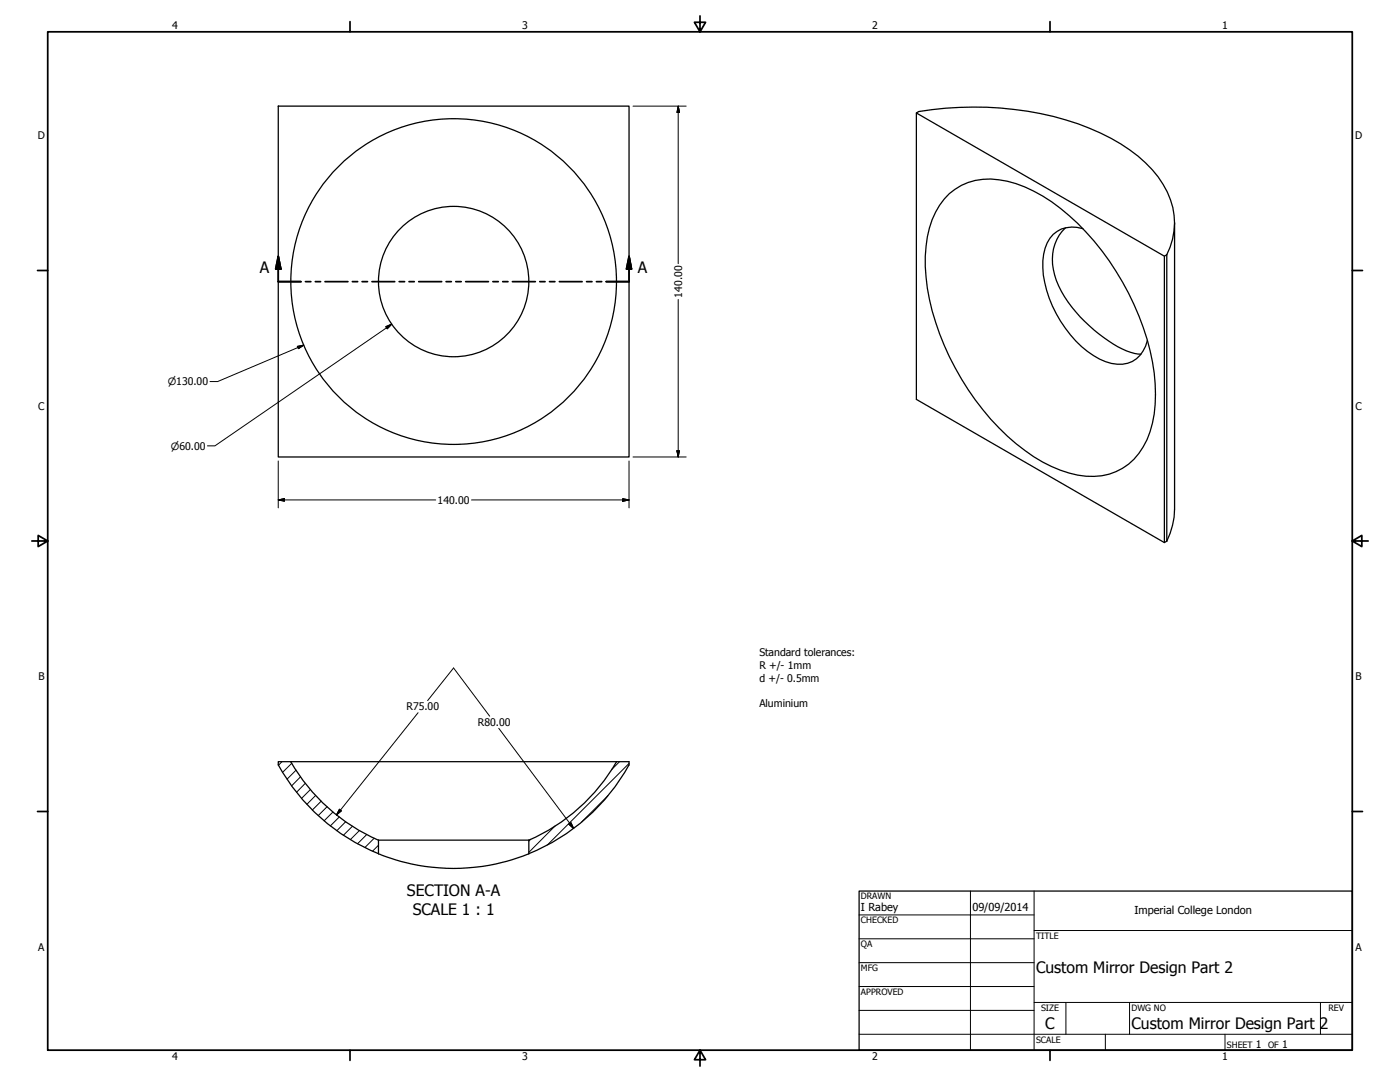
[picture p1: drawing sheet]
<svg xmlns="http://www.w3.org/2000/svg" width="559mm" height="432mm" viewBox="0 0 559 432" stroke-linecap="round" stroke-linejoin="round" font-family="sans-serif">
<!-- layer: Visible (ANSI) -->
<g fill="none" stroke="#000" stroke-width=".51">
<path d="M111.1 42.4h140v140h-140zM365.8 45.1l99 57.1M378.9 77.3a24.9 24.9 0 0 1 23.2-5 62.1 62.1 0 0 1 28 16.9 106.9 106.9 0 0 1 30.6 59.6 52.8 52.8 0 0 1-2.9 26.7 23.8 23.8 0 0 1-27.7 14.1 58.8 58.8 0 0 1-28-15.5 107.8 107.8 0 0 1-32-59.1 51.2 51.2 0 0 1 3.3-30.4l1.6-2.7zM425.3 90.9a18.2 18.2 0 0 0-4.4 18.8 51 51 0 0 0 19.8 25.1 29.4 29.4 0 0 0 14.7 6.6M432.2 91.2a11.7 11.7 0 0 0-15.6 10.3 40.2 40.2 0 0 0 6.7 26.6 38.5 38.5 0 0 0 18 16.2 12.1 12.1 0 0 0 13.7-2.5l2.3-3.7 .7-2.2M468.8 88.9v114.3a29.8 29.8 0 0 1-3.1 12.8M465.7 101.7a28.7 28.7 0 0 0-3.4-31.1 63.9 63.9 0 0 0-27.5-19.4 130.1 130.1 0 0 0-68.1-6.7l-.9 .6v114.3l99 57.1 .9-.5M465.7 101.7l-.9 .5v114.3M465.7 101.7v114.3M111.1 305.3a80 80 0 0 0 40 35.4M116 304a75 75 0 0 0 35 31.3M116.1 304h-5v1.3"/>
<path d="M116.1 304h135v1.3M246.1 304a75 75 0 0 1-35 31.3M251 305.3a80 80 0 0 1-39.9 35.4M151.1 335.3v5.4a80 80 0 0 0 60 0v-5.4M151.1 335.3h60"/>
<circle cx="181.1" cy="112.4" r="65"/>
<circle cx="181.1" cy="112.4" r="30"/>
</g>
<!-- layer: Section Line (ANSI) -->
<g fill="none" stroke="#000" stroke-width=".7">
<path d="M111.1 102.4l1 5h-2.1zM111.1 102.4v10h9M121.9 112.4h2.2M125.9 112.4h2.1M129.7 112.4h9.2M140.7 112.4h2M144.5 112.4h2.2M148.5 112.4h9M159.3 112.4h2.2M163.3 112.4h2.1M167.1 112.4h9.2M178.1 112.4h2"/>
<path d="M181.9 112.4h2.2M185.9 112.4h9M196.7 112.4h2.2M200.7 112.4h2.1M204.5 112.4h9.2M215.5 112.4h2.1M219.3 112.4h2.2M223.3 112.4h9M234.1 112.4h2.2M238.1 112.4h2.1M251.1 102.4l.9 5h-1.9zM251.1 102.4v10h-9.2"/>
</g>
<path d="M111.1 102.4l1 5zM111.1 102.4l1 5h-2.1zM251.1 102.4l.9 5zM251.1 102.4l.9 5h-1.9z" fill="#000" stroke="#000" stroke-width=".7"/>
<!-- layer: Border (ANSI) -->
<g fill="none" stroke="#000" stroke-width=".7">
<path d="M19 12.7h520.8v406.4h-520.8zM139.7 8.6v4.1M279.4 6.3v6.4l-2.2-3.8h4.4l-2.2 3.8M419.1 8.6v4.1M15 107.9h4M539.8 107.9h4M12.7 215.9h6.3l-3.8-2.2v4.4l3.8-2.2M539.8 215.9l3.8 2.2v-4.4l-3.8 2.2h6.3M15 323.8h4M539.8 323.8h4M139.7 419.1v4.1M279.4 419.1l2.2 3.8h-4.4l2.2-3.8v6.3"/>
<path d="M419.1 419.1v4.1"/>
</g>
<!-- layer: Title (ANSI) -->
<g fill="none" stroke="#000" stroke-width=".4">
<path d="M387.3 355.6v63.5M412.7 355.6v63.5M342.9 365.1h69.8M342.9 374.6h69.8M412.7 371.3h127.1M342.9 384.2h69.8M342.9 393.7h69.8M342.9 412.7h196.9M342.9 403.2h69.8M412.7 400h127.1M425.4 400v12.7M441.2 412.7v6.4"/>
<path d="M450.8 400v12.7M488.9 412.7v6.4M527 400v12.7"/>
</g>
<path d="M342.9 355.6h196.9v63.5h-196.9z" fill="none" stroke="#000" stroke-width=".51"/>
<!-- layer: Hatch (ANSI) -->
<g fill="none" stroke="#000" stroke-width=".4">
<path d="M112.5 304l-1.4 1.4M116.5 304.6l-3.7 3.6M118.2 307.3l-3.6 3.7M120 310l-3.6 3.6M121.9 312.6l-3.5 3.6M123.9 315.1l-3.6 3.5M126 317.4l-3.5 3.6M128.2 319.7l-3.5 3.6M242.6 317.6l-10.4 10.4M247.3 304l-3.2 3.1M251.1 304.7l-32.6 32.5M130.6 321.9l-3.6 3.6"/>
<path d="M132.9 324l-3.6 3.6M135.4 326l-3.6 3.6M138 327.9l-3.6 3.6M140.7 329.8l-3.7 3.6M143.5 331.4l-3.7 3.7M146.4 333.1l-3.7 3.6M149.4 334.5l-3.8 3.8M151.1 337.3l-2.4 2.4M211.8 335l-.7 .7M221.6 329.6l-10.5 10.6"/>
</g>
<!-- layer: Dimension (ANSI) -->
<g fill="none" stroke="#000" stroke-width=".4">
<path d="M252.7 42.4h21.2M270.7 42.4l.5 2.5h-1zM270.7 42.4v62.8M270.7 119.5v62.9M118.7 138.2l2.5-.5-2.1 1.4zM121.2 137.7l-34.3 14.6h-3.1M154 130.4l2.3-1.1-1.7 1.9zM156.3 129.3l-70.5 48.6h-3M270.2 179.9h1l-.5 2.5zM111.1 199.5l2.4-.5v1zM111.1 199.5h62.8M111.1 184v18.7"/>
<path d="M188.2 199.5h62.9M248.5 199l2.6 .5-2.6 .5zM251.1 184v18.7M252.7 182.4h21.2M170.7 279.6l10.3-13 14.5 19.2M166.9 284.4l-32.6 40.8M199.1 290.6l29.9 40M135.5 323l.8 .6-2 1.6zM227.1 328.9l.8-.6 1.1 2.3z"/>
</g>
<g fill="#000" stroke="#000" stroke-width=".4">
<path d="M270.7 42.4l.5 2.5zM270.7 42.4l.5 2.5h-1zM119.1 139.1l2.1-1.4zM118.7 138.2l2.5-.5-2.1 1.4zM156.3 129.3l-1.7 1.9zM154 130.4l2.3-1.1-1.7 1.9zM270.2 179.9l.5 2.5zM270.2 179.9h1l-.5 2.5zM111.1 199.5l2.4-.5zM111.1 199.5l2.4-.5v1zM248.5 200l2.6-.5zM248.5 199l2.6 .5-2.6 .5z"/>
<path d="M135.5 323l-1.2 2.2zM135.5 323l.8 .6-2 1.6zM227.1 328.9l1.9 1.7zM227.1 328.9l.8-.6 1.1 2.3z"/>
</g>
<g font-size="6.3">
<text x="103.8" y="108.8">A</text>
<text x="254.6" y="108.8">A</text>
<text x="162.4" y="357.8">SECTION A-A</text>
<text x="164.7" y="365.3">SCALE 1 : 1</text>
<text x="413.5" y="388.4">Custom Mirror Design Part 2</text>
<text x="417.2" y="410.6">C</text>
<text x="451.6" y="410.7">Custom Mirror Design Part 2</text>
</g>
<g font-size="4.4">
<text x="343.7" y="363.5">I Rabey</text>
<text x="388.1" y="363.7">09/09/2014</text>
<text x="452.9" y="364.7">Imperial College London</text>
</g>
<g font-size="4.2">
<text x="68.7" y="11.7">4</text>
<text x="208.4" y="11.7">3</text>
<text x="348.1" y="11.7">2</text>
<text x="487.8" y="11.7">1</text>
<text x="15.1" y="55.5">D</text>
<text x="540.9" y="55.5">D</text>
<text x="272.2" y="118.7" transform="rotate(-90 272.2 118.7)">140.00</text>
<text x="15.2" y="163.4">C</text>
<text x="541" y="163.4">C</text>
<text x="174.7" y="201">140.00</text>
<text x="303.1" y="261.9">Standard tolerances:</text>
<text x="303.1" y="267">R +/- 1mm</text>
<text x="15.3" y="271.4">B</text>
<text x="303.1" y="272">d +/- 0.5mm</text>
<text x="541.1" y="271.4">B</text>
<text x="162.2" y="283.5">R75.00</text>
<text x="303.1" y="282">Aluminium</text>
<text x="190.8" y="289.8">R80.00</text>
<text x="15.2" y="379.3">A</text>
<text x="541" y="379.3">A</text>
<text x="501.3" y="418.3">1</text>
<text x="511.8" y="418.3">1</text>
<text x="68.7" y="423.2">4</text>
<text x="208.4" y="423.2">3</text>
<text x="348.1" y="423.2">2</text>
<text x="487.8" y="423.2">1</text>
</g>
<g font-size="4">
<text x="66.9" y="153.7">⌀130.00</text>
<text x="68.2" y="179.4">⌀60.00</text>
</g>
<g font-size="3.5">
<text x="343.7" y="358.9">DRAWN</text>
<text x="343.7" y="368.5">CHECKED</text>
<text x="413.5" y="374.6">TITLE</text>
<text x="343.7" y="378">QA</text>
<text x="343.7" y="387.5">MFG</text>
<text x="343.7" y="397.1">APPROVED</text>
<text x="415.5" y="403.4">SIZE</text>
<text x="451.6" y="403.4">DWG NO</text>
<text x="530.3" y="403.4">REV</text>
<text x="413.5" y="416.1">SCALE</text>
<text x="489.7" y="418.3">SHEET</text>
<text x="506.2" y="418.3">OF</text>
</g>
</svg>
